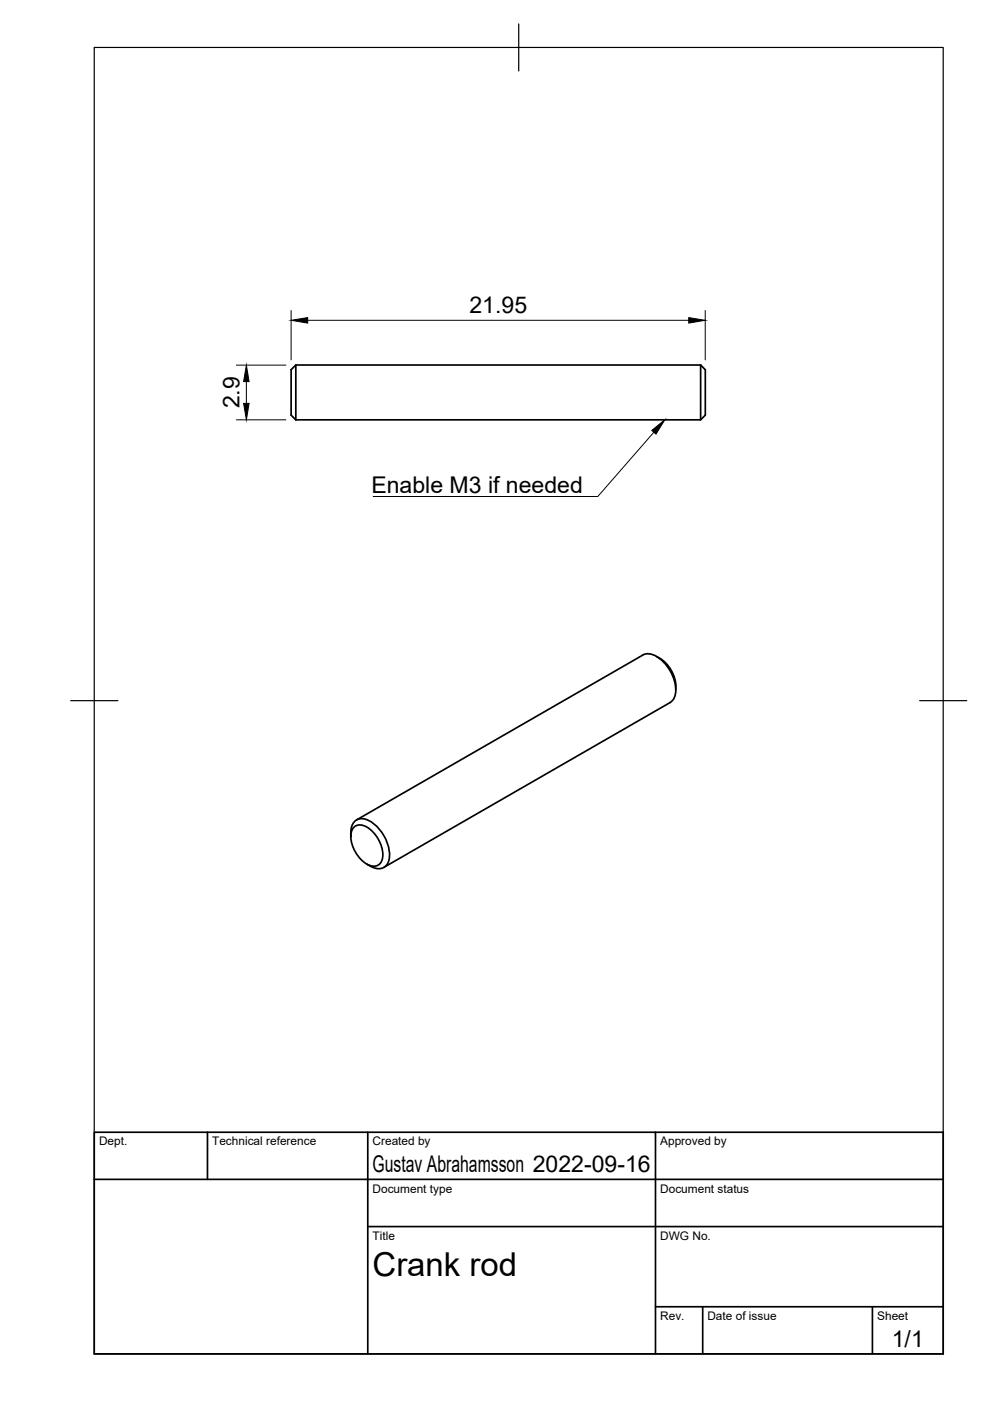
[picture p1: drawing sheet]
<svg xmlns="http://www.w3.org/2000/svg" width="210mm" height="297mm" viewBox="0 0 210 297" stroke-linecap="round" stroke-linejoin="round" font-family="sans-serif">
<!-- layer: Visible -->
<g fill="none" stroke="#000" stroke-width=".36">
<path d="M62.7 77.4v11.6M62.7 77.4l-1 1v9.6l1 1M62.7 77.4h85.8M148.5 77.4v11.6M148.5 77.4l1 1v9.6l-1 1h-85.8M136.3 138.9l-60.7 34.9M136.3 138.9a3.6 3.6 0 0 1 3.9 1 8.6 8.6 0 0 1 3 7.5l-.6 1.2-.5 .3-60.7 35M139.2 139.2l.7 .4M139.9 139.6a7.5 7.5 0 0 1 3.4 5.9M143.3 145.5v.8M74.4 177.3a3.3 3.3 0 0 1 1.4-3.5 4.5 4.5 0 0 1 4.6 2 7.6 7.6 0 0 1 1.9 7.1 2.41 2.41 0 0 1-3.8 .7M75 175.5a2.45 2.45 0 0 1 3.4 .3 7.3 7.3 0 0 1 2.7 6.2 2 2 0 0 1-3.3 1.2 7.2 7.2 0 0 1-3.4-6.6z"/>
<path d="M77.8 183.2l.7 .4"/>
</g>
<!-- layer: Border -->
<path d="M20 10.1h180v276.9h-180zM110 5.1v10M15 148.6h10M195 148.6h10" fill="none" stroke="#000" stroke-width=".25"/>
<!-- layer: TitleBlock -->
<path d="M20 240.1h180v46.9h-180zM20 250h180M44 240.1v9.9M78 240.1v46.9M139 240.1v46.9M78 260.1h122M139 277.1h61M149 277.1v9.9M185 277.1v9.9" fill="none" stroke="#000" stroke-width=".36"/>
<!-- layer: Dimensions -->
<path d="M50.1 77.4h10.5M61.7 65.8v10.5M65.2 67.9h80.8M149.5 65.8v10.5M50.1 89h10.5M52.2 80.9v4.6" fill="none" stroke="#000" stroke-width=".21"/>
<path d="M61.7 67.9l3.5-.6v1.2zM146 67.3l3.5 .6-3.5 .6zM52.2 77.4l.6 3.5h-1.2zM51.6 85.5h1.2l-.6 3.5z" fill="#000" stroke="#000" stroke-width=".21"/>
<!-- layer: Annotations -->
<path d="M138.2 91.3l2.7-2.3-1.8 3z" fill="#000" stroke="#000" stroke-width=".21"/>
<path d="M138.6 91.6l-11.9 13.7h-47.6" fill="none" stroke="#000" stroke-width=".21"/>
<text font-size="7" x="79" y="270.6">Crank rod</text>
<g font-size="4.9">
<text x="99.5" y="66.4">21.95</text>
<text x="50.8" y="86.6" transform="rotate(-90 50.8 86.6)">2.9</text>
<text x="78.7" y="104.6">Enable M3 if needed</text>
<text x="79" y="248.5">Gustav Abrahamsson 2022-09-16</text>
<text x="189.1" y="285.7">1/1</text>
</g>
<g font-size="2.5">
<text x="21" y="242.9">Dept.</text>
<text x="45" y="242.9">Technical reference</text>
<text x="79" y="242.9">Created by</text>
<text x="140" y="242.9">Approved by</text>
<text x="79" y="252.8">Document type</text>
<text x="140" y="252.8">Document status</text>
<text x="79" y="262.9">Title</text>
<text x="140" y="262.9">DWG No.</text>
<text x="140" y="279.9">Rev.</text>
<text x="150" y="279.9">Date of issue</text>
<text x="186" y="279.9">Sheet</text>
</g>
</svg>
